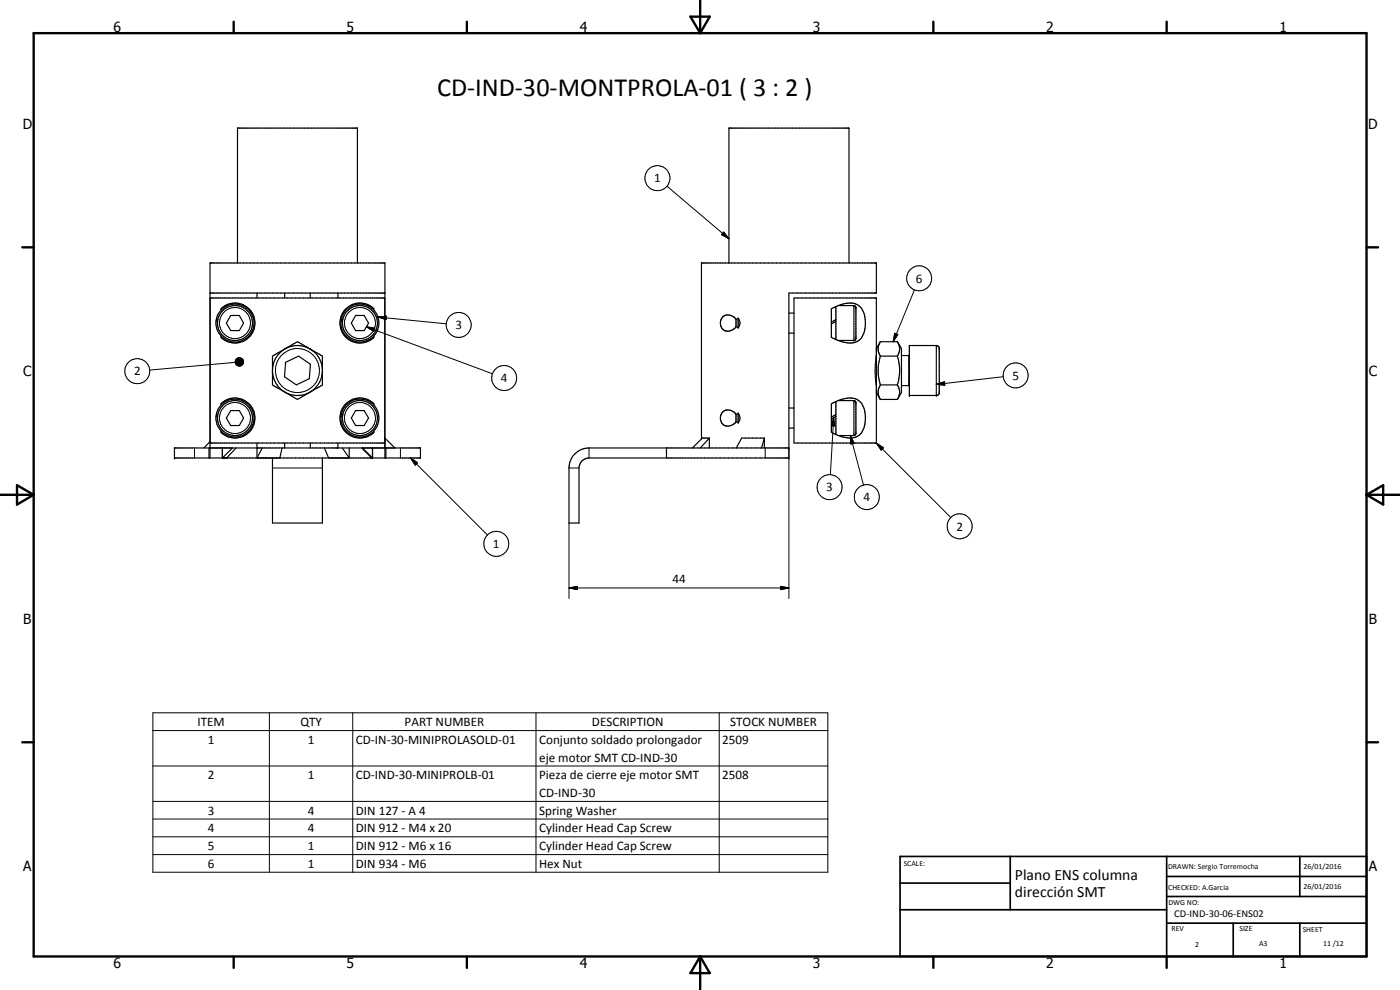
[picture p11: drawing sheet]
<svg xmlns="http://www.w3.org/2000/svg" width="420mm" height="297mm" viewBox="0 0 420 297" stroke-linecap="round" stroke-linejoin="round" font-family="sans-serif">
<g fill="none" stroke="#000" stroke-width=".35">
<path d="M71.3 78.9v-40.5h36v40.5M218.8 78.9v-40.5h36v40.5M63 87.9h52.5M63.1 89.4h52.4v43.5h-52.4zM64.8 96.4h.5M64.9 95.9a5.7 5.7 0 0 1 9-3.5 5.7 5.7 0 0 1-.5 9.6 5.7 5.7 0 0 1-8.6-4.4v-1.2M64.9 95.9h.5M64.9 95.9l-.1 .5M66.3 93.1v-.5a6 6 0 0 1 8.5 .1 6 6 0 0 1 0 8.4 6 6 0 0 1-8.5 .1v-.4M69.2 94.7h2.6l1.3 2.2-1.3 2.3h-2.6l-1.3-2.3zM77.1 87.9v1.5M85.4 87.9v1.5"/>
<path d="M93.1 87.9v1.5M101.4 87.9v1.5M102.4 96.4h.4M102.4 95.9h.5M102.4 95.9a5.7 5.7 0 0 1 8.9-3.5 5.7 5.7 0 0 1-.4 9.5 5.7 5.7 0 0 1-8.5-4.3v-1.2M102.4 95.9v.5M106.7 94.7h2.6l1.3 2.2-1.3 2.3h-2.6l-1.3-2.3zM112.2 93.1v-.5a6 6 0 0 0-8.4 .1 6 6 0 0 0 0 8.4 6 6 0 0 0 8.4 .1v-.4M220.9 95.8v2.3M220.9 95.9a2.82 2.82 0 0 0-3.5-1.2 2.5 2.5 0 0 0-.4 4 2.5 2.5 0 0 0 3.9-.7M221.5 95.5v2.9M236.8 99.9h1.5"/>
<path d="M236.8 93.9h1.5M238.3 89.4h24.7v43.5h-24.7zM249.5 92.6a8.7 8.7 0 0 1 7.9-1.1 6.9 6.9 0 0 1 2.2 7.1l-.1 .5a4.3 4.3 0 0 1-2.4 3.4 6.8 6.8 0 0 1-4.8-.1l-2.8-1.2zM250.9 92v9.9M250.9 95.9l-1.4 .7M250.9 96.4l-1.4 .8M251.6 91.7h4.8l.5 .6-.2 9.6-.3 .3h-4.8M81.8 106.8l6.4-3.7a1.24 1.24 0 0 1 2.1 0l6.5 3.7v8.7l-6.5 3.8a1.24 1.24 0 0 1-2.1 0l-6.4-3.8zM85.7 108.7l3.9-1.9 3.6 2.5-.4 4.3-3.9 1.9-3.5-2.5zM96.8 111.3a7.5 7.5 0 0 1-7.4 7.4 7.5 7.5 0 0 1-7.6-7M96.8 110.7a7.5 7.5 0 0 0-7.7-7 7.5 7.5 0 0 0-7.3 7.3M263 117.8l1.2 2"/>
<path d="M264.1 119.5l.1 .3M264.2 115.5l-.6 1.7v1l.3 1.1M264.2 106.8l-.6 3.4v2.5l.6 2.8M264.2 102.5l-.6 1.7v1.3l.6 1.3M264.2 102.5l-1.2 2.1M264.2 102.5h5.1M264.2 106.8h5.1M264.2 115.5h5.1M264.2 119.8h5.1M269.3 102.5l1.2 2.1v13.2l-1.2 2M269.3 102.5a3.7 3.7 0 0 1 0 4.3M269.3 106.8a13.9 13.9 0 0 1 0 8.7"/>
<path d="M269.3 115.5a3.8 3.8 0 0 1 0 4.3M270.5 115.7l2.4 .1M272.9 106.6l-2.4 .1M272.9 103.7h8.3l.6 .5 .1 13.8-.3 .5-.4 .2h-8.3zM52.4 134.4h73.8v3h-73.8zM62.7 134.4v3M63 137.4v-58.5h52.5v58.5M63 132.5l-1.8 1.9M64.8 124.9h.5M64.9 124.4h.5M64.9 124.4l-.1 .5M64.9 124.4a5.7 5.7 0 0 1 9-3.5 5.7 5.7 0 0 1-.5 9.6 5.7 5.7 0 0 1-8.6-4.4v-1.2"/>
<path d="M66.3 121.6a1.79 1.79 0 0 1 1.5-1.5 6 6 0 0 1 8.6 6.2 6 6 0 0 1-10.1 3.4v-.4M66.7 134.4v3l3.1-3M69.2 123.2h2.6l1.3 2.2-1.3 2.3h-2.6l-1.3-2.3zM70.9 134.4l-2.9 3M77.1 132.9v4.5l1.6-3M81.8 137.4v19.5h15v-19.5M84.7 134.4l-.7 3M85.4 132.9v1.5M93.1 132.9v1.5M97.4 134.4l1.2 3M101.4 132.9v1.5M102.4 124.9h.4"/>
<path d="M102.4 124.4h.5M102.4 124.4a5.7 5.7 0 0 1 8.9-3.5 5.7 5.7 0 0 1-.4 9.5 5.7 5.7 0 0 1-8.5-4.3v-1.2M102.4 124.4v.5M102.7 134.4l2.1 3v-3M106.7 123.2h2.6l1.3 2.2-1.3 2.3h-2.6l-1.3-2.3zM108.6 134.4l2.9 3M108.8 134.4l3 3v-3M112.2 121.6a1.79 1.79 0 0 0-1.4-1.5 6 6 0 0 0-8.7 6.2 6 6 0 0 0 10.1 3.4v-.4M115.5 131.4l3 3M115.8 134.4v3M200 134.4v3M210.5 131.7v-52.8h52.5v9h-26.2v49.5h-60a3 3 0 0 0-3 3v16.5h-3v-16.5a6.1 6.1 0 0 1 6-6h60"/>
<path d="M212.9 131.4h-2.1l-3 3M212.9 131.4l-2.7 3M212.9 131.4v3M220.9 124.2v2.4M220.9 124.4a2.66 2.66 0 0 0-4.3-.4 2.43 2.43 0 0 0 .3 3.2 2.43 2.43 0 0 0 3.1 .2l.9-.9M221.5 124v2.9M229.4 131.4h-6.8l-1.6 3M229.4 131.4l-.9 3M229.4 131.4v3M236.8 128.4h1.5M236.8 122.4h1.5M249.5 121.2l.5-.3a8.7 8.7 0 0 1 7.1-1.1 6.4 6.4 0 0 1 2.6 6.7 4.7 4.7 0 0 1-6.6 4.6l-3.6-1.4z"/>
<path d="M250.9 124.4l-1.4 .7M250.9 124.9l-1.4 .8M250.9 120.5v9.9M251.6 120.2h4.8l.5 .6-.2 9.6-.4 .3h-4.7"/>
<circle cx="70.5" cy="96.9" r="5.2"/>
<circle cx="108" cy="96.9" r="5.2"/>
<circle cx="70.5" cy="125.4" r="5.3"/>
<circle cx="108" cy="125.4" r="5.3"/>
</g>
<g fill="#000">
<circle cx="272.9" cy="118.7" r=".18"/>
<circle cx="52.4" cy="134.4" r=".18"/>
<circle cx="52.4" cy="137.4" r=".18"/>
<circle cx="236.8" cy="137.4" r=".18"/>
<circle cx="236.8" cy="134.4" r=".18"/>
</g>
<g fill="none" stroke="#000" stroke-width=".3">
<path d="M200.2 55.9l18.6 15.7M217.2 69.6l1.6 2-2.3-1.2zM110 98l2.5 .5-.4 .9zM110 98l37.8 14.1M113.4 95.1l2.6-.2-.1 1zM113.4 95.1l20.5 2.1M220.9 95.9l.6-.4 .1 .1a2.22 2.22 0 0 1-.1 2.8l-.6-.4M250.7 96v.5M256.3 91.7h.1M256.3 91.7v10.5M268.5 100l.9 .4-1.4 2.1zM274.4 87l-6.4 15.5"/>
<path d="M70.6 108.6l2.5-.1-2.5 .3zM70.6 108.7l-25.7 2.3M70.6 108.4h2.5M70.6 108.3l2.5 .2-2.5 .1zM70.6 108.8l2.5-.3-2.4 .6zM70.7 108l2.4 .5-2.5-.2zM70.7 109.1l2.4-.6-2.3 .8zM70.8 107.8l.2-.2 2.1 .9zM70.8 107.8l2.3 .7-2.4-.5zM70.8 109.3l2.3-.8-2.1 1zM71 109.5l2.1-1-1.9 1.2zM71 107.6l.2-.1 1.9 1z"/>
<path d="M71.2 109.7l1.9-1.2-1.7 1.3zM71.2 107.5l.3-.1 1.6 1.1zM71.4 109.8l1.7-1.3-1.4 1.4zM71.5 107.4h.3l1.3 1.1zM71.8 107.4h.2l1.1 1.1zM72 107.4l1.1 1.1zM72.3 107.4l.8 1.1zM72.5 107.6l.6 .9zM72.7 107.7l.4 .8zM72.9 107.9l.2 .6zM73.1 108.5l-1.1 1.4h-.3zM73.1 108.5l-.8 1.3-.3 .1z"/>
<path d="M73.1 108.5l-.6 1.1-.2 .2zM73.1 108.5l-.6 1.1zM73.1 108.5l-.4 1zM73.1 108.5l-.3 .8zM73.1 108.5l-.1 .5zM73.1 108.5v.3zM256.3 102.2h.1M263 106.7h.1M263 106.7v.1a26.2 26.2 0 0 0 0 8.9M272.7 106.7v9M281 115.3l2.5-.7v1zM281 118.7h.1"/>
<path d="M281 103.7v15M301.1 113l-20.1 2.3M58.4 134.4v3M120.2 134.4v3M123.2 137.4l2.1 1.5-.7 .7zM123.2 137.4l23.1 23.1M176.8 134.4v3M220.9 124.4l.6-.4 .4 .6a2.13 2.13 0 0 1-.4 2.3l-.6-.4M229.6 134.4v3M236.8 134.4v45.2M250.2 125.3l.3 2.5h-1zM250.2 125.3l-1 17.1"/>
<path d="M250.7 124.5v.5M255.2 130.7l1.1 2.3-1 .2zM255.2 130.7l4 14.8M256.3 120.2h.1M256.3 120.2v10.5M263 132.9l2.1 1.5-.7 .6zM263 132.9l22.4 22.4M81.8 140.4h15M170.8 140.4h3M170.8 156.9v22.7M170.8 176.4l2.5-.5v1zM170.8 176.4h66"/>
<path d="M234.3 175.9l2.5 .5-2.5 .5zM45.9 213.9h202.5v47.8h-202.5zM45.9 219.2h202.5M80.8 213.9v47.8M105.9 213.9v47.8M160.9 213.9v47.8M215.8 213.9v47.8M45.9 229.8h202.5M45.9 240.5h202.5M45.9 245.7h202.5M45.9 251.1h202.5M45.9 256.4h202.5"/>
<circle cx="197.3" cy="53.4" r="3.8"/>
<circle cx="70.5" cy="96.9" r="4.6"/>
<circle cx="108" cy="96.9" r="4.6"/>
<circle cx="137.7" cy="97.5" r="3.7"/>
<circle cx="275.8" cy="83.5" r="3.7"/>
<circle cx="41.2" cy="111.4" r="3.7"/>
<circle cx="89.3" cy="111.2" r="6.6"/>
<circle cx="151.3" cy="113.4" r="3.8"/>
<circle cx="304.8" cy="112.6" r="3.7"/>
<circle cx="70.5" cy="125.4" r="4.6"/>
<circle cx="108" cy="125.4" r="4.6"/>
<circle cx="249" cy="146.2" r="3.8"/>
<circle cx="260.1" cy="149.1" r="3.7"/>
<circle cx="288" cy="157.9" r="3.8"/>
<circle cx="148.9" cy="163.2" r="3.7"/>
</g>
<g fill="none" stroke="#000" stroke-width=".71">
<path d="M10.1 9.9h400v277.1h-400zM70.1 6.5v3.4M140.1 6.5v3.4M207.2 5h5.8l-2.9 4.9zM210.1 0v9.9M280.1 6.5v3.4M350.1 6.5v3.4M6.7 74.2h3.4M410.1 74.2h3.5M.1 148.5h10M5.1 145.6l5 2.9-5 2.9zM410.1 148.5h10"/>
<path d="M410.1 148.5l5-2.9v5.8zM6.7 222.7h3.4M410.1 222.7h3.5M70.1 287v3.4M140.1 287v3.4M210.1 287v10M210.1 287l2.9 5h-5.8zM280.1 287v3.4M350.1 287v3.4"/>
</g>
<path d="M270.1 257h140v30h-140zM303.2 257v16M350.1 257v30M390.1 257v12M270.1 265h33.1M270.1 273h80M350.1 277h60M350.1 269h60M350.1 263h60M370.1 277v10M390.1 277v10" fill="none" stroke="#000" stroke-width=".51"/>
<g fill="#000">
<path d="M217.2 69.6l1.6 2-2.3-1.2zM110 98l2.5 .5-.4 .9zM113.4 95.1l2.6-.2-.1 1zM268.5 100l.9 .4-1.4 2.1zM72.9 107.9l.2 .6zM72.7 107.7l.4 .8zM72.5 107.6l.6 .9zM72.3 107.4l.8 1.1zM72 107.4l1.1 1.1zM71.8 107.4h.2l1.1 1.1zM71.5 107.4h.3l1.3 1.1zM71.2 107.5l.3-.1 1.6 1.1z"/>
<path d="M71 107.6l.2-.1 1.9 1zM70.8 107.8l.2-.2 2.1 .9zM70.8 107.8l2.3 .7-2.4-.5zM70.6 108.8l2.5-.3-2.4 .6zM70.7 109.1l2.4-.6-2.3 .8zM70.8 109.3l2.3-.8-2.1 1zM71 109.5l2.1-1-1.9 1.2zM71.2 109.7l1.9-1.2-1.7 1.3zM71.4 109.8l1.7-1.3-1.4 1.4zM73.1 108.5l-1.1 1.4h-.3zM73.1 108.5l-.8 1.3-.3 .1zM73.1 108.5l-.6 1.1-.2 .2z"/>
<path d="M73.1 108.5l-.6 1.1zM73.1 108.5l-.4 1zM73.1 108.5l-.3 .8zM73.1 108.5l-.1 .5zM73.1 108.5v.3zM281 115.3l2.5-.7v1zM123.2 137.4l2.1 1.5-.7 .7zM250.2 125.3l.3 2.5h-1zM255.2 130.7l1.1 2.3-1 .2zM263 132.9l2.1 1.5-.7 .6zM170.8 176.4l2.5-.5v1zM234.3 175.9l2.5 .5-2.5 .5z"/>
</g>
<path d="M70.6 108.2h2.5" fill="none" stroke="#000" stroke-width=".42"/>
<path d="M70.6 108.6h2.5" fill="none" stroke="#000" stroke-width=".38"/>
<text font-size="7.9" x="131.2" y="28.9">CD-IND-30-MONTPROLA-01 ( 3 : 2 )</text>
<g font-size="4.7">
<text x="304.6" y="263.9">Plano ENS columna</text>
<text x="304.6" y="269.3">dirección SMT</text>
</g>
<g font-size="4.2">
<text x="34" y="9.6">6</text>
<text x="104" y="9.6">5</text>
<text x="174" y="9.6">4</text>
<text x="244" y="9.6">3</text>
<text x="314" y="9.6">2</text>
<text x="384" y="9.6">1</text>
<text x="6.8" y="38.7">D</text>
<text x="410.6" y="38.7">D</text>
<text x="7" y="112.9">C</text>
<text x="410.8" y="112.9">C</text>
<text x="7" y="187.1">B</text>
<text x="410.8" y="187.1">B</text>
<text x="7" y="261.4">A</text>
<text x="410.8" y="261.4">A</text>
<text x="34" y="290.4">6</text>
<text x="104" y="290.4">5</text>
<text x="174" y="290.4">4</text>
<text x="244" y="290.4">3</text>
<text x="314" y="290.4">2</text>
<text x="384" y="290.4">1</text>
</g>
<g font-size="3.9">
<text x="196.3" y="54.7">1</text>
<text x="274.9" y="84.8">6</text>
<text x="136.7" y="98.8">3</text>
<text x="40.2" y="112.6">2</text>
<text x="303.8" y="113.9">5</text>
<text x="150.3" y="114.7">4</text>
<text x="248" y="147.4">3</text>
<text x="259.2" y="150.4">4</text>
<text x="287" y="159.2">2</text>
<text x="147.9" y="164.4">1</text>
<text x="201.8" y="174.9">44</text>
<text x="59.3" y="217.8">ITEM</text>
<text x="90.2" y="217.8">QTY</text>
<text x="121.4" y="217.8">PART NUMBER</text>
<text x="177.7" y="217.8">DESCRIPTION</text>
<text x="219.1" y="217.8">STOCK NUMBER</text>
<text x="62.4" y="223.1">1</text>
<text x="92.4" y="223.1">1</text>
<text x="106.8" y="223.1">CD-IN-30-MINIPROLASOLD-01</text>
<text x="161.8" y="223.2">Conjunto soldado prolongador</text>
<text x="216.8" y="223.1">2509</text>
<text x="62.4" y="233.8">2</text>
<text x="92.4" y="233.7">1</text>
<text x="106.8" y="233.8">CD-IND-30-MINIPROLB-01</text>
<text x="161.8" y="228.5">eje motor SMT CD-IND-30</text>
<text x="161.8" y="233.8">Pieza de cierre eje motor SMT</text>
<text x="216.8" y="233.8">2508</text>
<text x="161.8" y="239.1">CD-IND-30</text>
<text x="62.4" y="244.4">3</text>
<text x="92.4" y="244.4">4</text>
<text x="106.8" y="244.4">DIN 127 - A 4</text>
<text x="161.8" y="244.5">Spring Washer</text>
<text x="62.4" y="249.7">4</text>
<text x="92.4" y="249.7">4</text>
<text x="106.8" y="249.7">DIN 912 - M4 x 20</text>
<text x="161.8" y="249.8">Cylinder Head Cap Screw</text>
<text x="62.4" y="255">5</text>
<text x="92.4" y="255">1</text>
<text x="106.8" y="255">DIN 912 - M6 x 16</text>
<text x="161.8" y="255.1">Cylinder Head Cap Screw</text>
<text x="62.4" y="260.3">6</text>
<text x="92.4" y="260.3">1</text>
<text x="106.8" y="260.3">DIN 934 - M6</text>
<text x="161.8" y="260.3">Hex Nut</text>
</g>
<text font-size="3.1" x="352.4" y="275.2">CD-IND-30-06-ENS02</text>
<g font-size="2.4">
<text x="271.2" y="259.7">SCALE:</text>
<text x="350.6" y="260.8">DRAWN: Sergio Torremocha</text>
<text x="391.2" y="260.6">26/01/2016</text>
<text x="350.6" y="267">CHECKED: A.Garcia</text>
<text x="391.2" y="266.7">26/01/2016</text>
<text x="350.6" y="271.4">DWG NO:</text>
<text x="351.6" y="279.3">REV</text>
<text x="372" y="279.4">SIZE</text>
<text x="391" y="279.6">SHEET</text>
<text x="358.7" y="284.1">2</text>
<text x="377.9" y="283.8">A3</text>
<text x="397.1" y="283.8">11 /12</text>
</g>
</svg>
